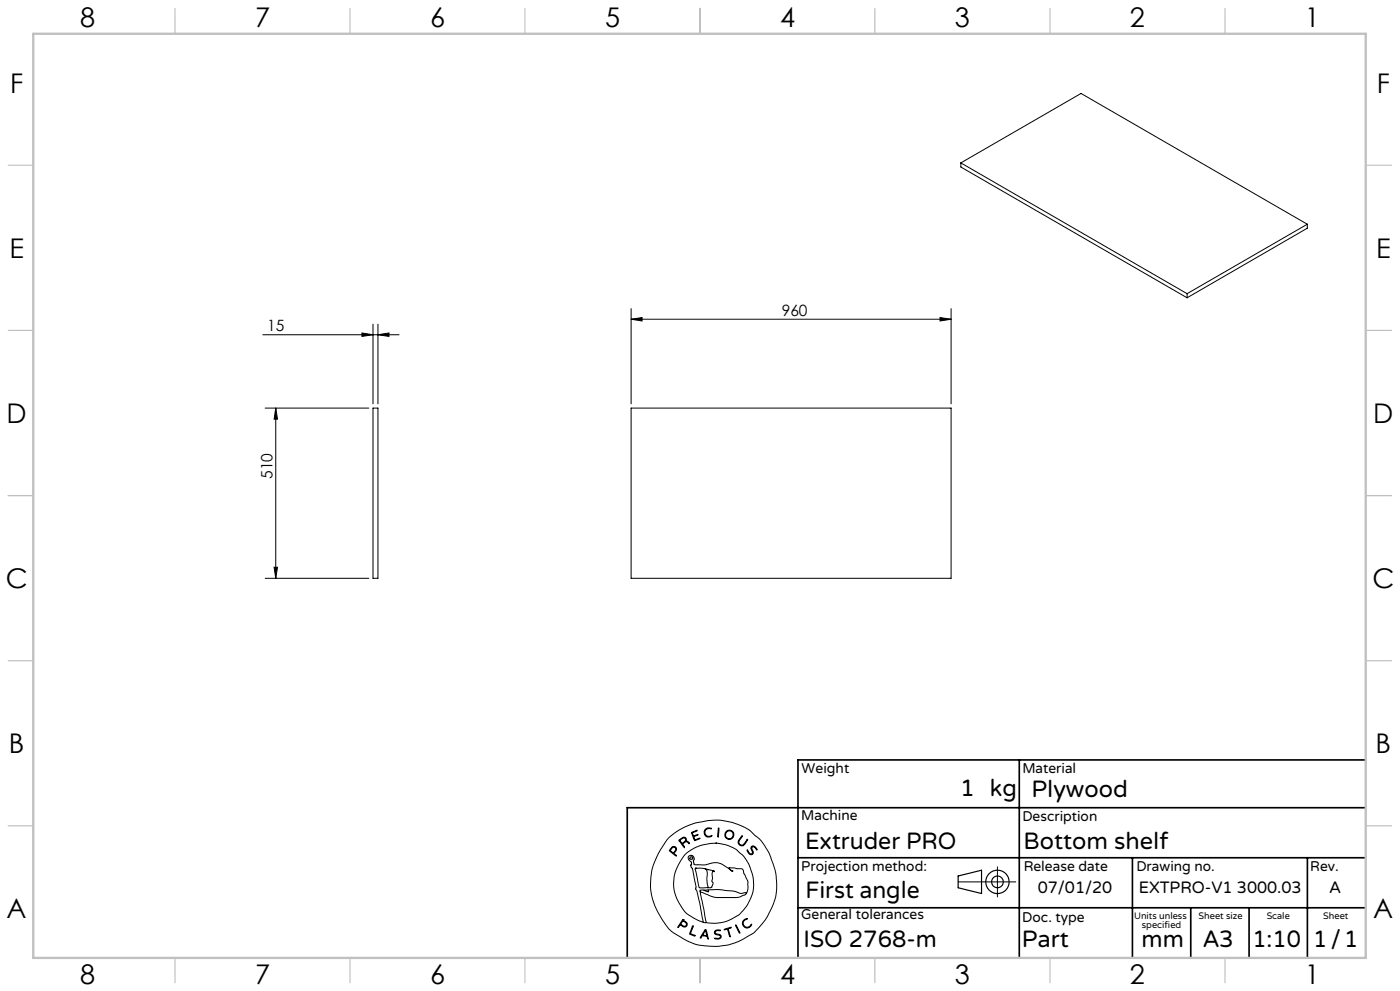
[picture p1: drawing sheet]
<svg xmlns="http://www.w3.org/2000/svg" width="420mm" height="297mm" viewBox="0 0 420 297" stroke-linecap="round" stroke-linejoin="round" font-family="sans-serif">
<g fill="none" stroke="#000" stroke-width=".3">
<path d="M288.3 48.8l67.8 39.2M288.3 48.8l36-20.8 67.9 39.2M288.3 48.8v1.3l67.8 39.1M392.2 67.2l-36.1 20.8M392.2 67.2v1.2l-36.1 20.8M108.6 99.8l3.3 .5-3.3 .5zM111.9 97.2v23.8M113.4 97.2v23.8M189.3 95.7l3.3-.5v1zM189.3 92.5v28.5M189.3 95.7h96M282 95.2l3.3 .5-3.3 .5z"/>
<path d="M285.3 92.5v28.5M356.1 88v1.2M78.8 100.3h40.9M113.4 100.3l3.3-.5v1zM79.6 122.3h31M82.7 122.3l.6 3.3h-1.1zM82.7 122.3v51M111.9 122.3h1.5v51h-1.5zM189.3 122.3h96v51h-96zM79.6 173.3h31M82.2 170h1.1l-.6 3.3zM200.6 251.2l3-2.4 4.4-2 4.6-.9 3.1-.1 4 .7 3.1 1.2 2.1 1.2 3 2.6 1.5 2 1.7 3.2 1.5 4.2 .4 3.9-.1 3-.7 2.7-2.1 4.4-1.5 2a17.3 17.3 0 0 1-7.4 5.4l-2.9 .9-2.9 .4-6.3-.5-3.1-1.2-4-2.4-1.3-1.1-1.7-2.3-1.9-3.2-1.2-3.1-.7-3.3v-2.5l.5-3.8 1.3-3.3 1.2-2.3z"/>
<path d="M201.5 254l.5-.3 .6 .1 .4 .5-.2 .7a.65 .65 0 0 0-.3 1.1l.4 .4-1.5-1.1a.59 .59 0 0 1-.6-.5 .59 .59 0 0 1 .5-.7zM201.6 254.2l.5-.3 .4 .1 .2 .4-.1 .4a.73 .73 0 0 1-.6 .7 .73 .73 0 0 1-.8-.5v-.3zM203.7 251.7l1.6-.8 .5 .4v.7l.7 .3 .3 .5-.8-.5-.5 .1a.67 .67 0 0 0-.7 .6 .67 .67 0 0 0 .5 .7l-.1 .3zM204 251.8l.8-.6h.7l.2 .7-.6 .6a.44 .44 0 0 1-.5 .2 .44 .44 0 0 1-.3-.4zM207.4 249.5l1.7-.6-.9 .5a.48 .48 0 0 0-.5 .4 .48 .48 0 0 0 .3 .5l.1 .2 1.3-.4-.8 .5a.44 .44 0 0 0-.5 .3 .44 .44 0 0 0 .3 .5l.1 .3 1.5-.5-1.4 .7a1.68 1.68 0 0 1-.8-1.5zM211.6 248.5l.6-.4 1.2 .1v.3l-.9-.2-.7 .3-.3 1.1 .3 .7 .4 .2h.7l.6-.2a.58 .58 0 0 1-.9 .5l-.7-.1-.5-.7-.1-1zM214.7 252.7h.1M214.7 252.7l3 .5 2 .8 1.2 .6 2 1.8 1.6 2.3 1.1 3 .4 2 .1 2.5-.4 1.7-1.4 3.2-2.8 3.2-2.3 1.3-2 .7-2.6 .4-2.7-.2M214.7 252.7l-4.1 .6-1.6 .5-1.9 1-1.7 1.5-2.1 3.3-1.1 3.1v3.7l.8 2.8 2.3 3.8a15 15 0 0 0 5.7 3.4M215.6 248.1l.1 .7-.3 2.1zM222.5 250.5h.2l-.1 .3-.9 1.4v.5l.4 .4 .9 .1 1.1-1.6h.2l-.9 1.4-.7 .5-.8-.2-.5-.7 .2-.8zM222.7 250.5h.1"/>
<path d="M224.2 254.8l.7 .9 .6 .2 .2-.2-.4-1.4 .2-.6 .7-.1 .9 1-.1 .2-.8-1h-.5l-.2 .5 .5 1.4-.5 .4-.9-.3zM299.2 259.8v9M204.7 275.8l.2-.1 .5 .3 .8 .8-.1 .6-.4 .4-.9-.1a.66 .66 0 0 0-.7-.4 .66 .66 0 0 0-.5 .6h-.3l.1-.2zM204.9 275.7h.1M204.9 276l1.1 .9-.4 .7h-.4l-.9-.6zM207.8 277.6v-.1a.47 .47 0 0 1-.1 .8l-.4 1a.5 .5 0 0 0 0 .6 .5 .5 0 0 0 .6 .2l.6 .4-1.2-.4a.53 .53 0 0 1-.4-.4 .53 .53 0 0 1 .2-.6zM208.5 260.2h2.5l2.5 .6 .7 .4a.28 .28 0 0 0-.3-.1 .28 .28 0 0 0-.2 .3v2l-.2 .7 .4 .7-.4 1-.4 .3h-2.7a.78 .78 0 0 1-.8-.2 .78 .78 0 0 1-.1-.9zM208.6 260.2h.1M210 267.2l1.9 9.3M210 267.2l3.5 1.5 1.4 .3h6.3l2.3-.8 .4-.4M211 276.4l.9 .1M211.1 266.8h-1.1v.4"/>
<path d="M211.3 260.3a2.28 2.28 0 0 1 .8 2.9l.3 2.6-.2 .2M211.5 278.7l.3-.1 .1 .2 .6 2.6-.2-.1a.87 .87 0 0 0-1.2-.8l-.4-.1-.4 .6h-.2zM211.6 279h.1M211.6 279l.4 1.3-1.2-.1zM211.9 276.5h.1M212.2 260.6h.1M212.5 266.7h3.8l3.7 .3 2.1 .8 1.7-.3 .1 .3M212.5 266.7v.6l-1.4-.5M212.5 266.7l-1.4 .1M214.5 279l.6-.3 1 .1-1.3 .2-.2 .6 1.5 .6 .3 .4-.2 .5-.7 .3-1-.1v-.2l1.2 .1 .4-.4-.1-.4-1.6-.6zM217.2 278.5l2.2-.5-.9 .4 .5 2.4-.8-2.3zM220.7 277.2l1.3 2.4-.4-.3z"/>
<path d="M223.1 275.8l.7-.5 .5 .1-.8 .3-.5 .6v.8l.4 .5 .5 .3 .6-.1 1-.8-.3 .6-.9 .5-1-.3-.6-1.1zM223.9 267.8l.5-1.3v-2.1l-1.8-4-3.9-.3 1.1 1.1-2.9-2.1-1.7-.6-1.5 .1-2.2 .6-3.1-.1-.4-1 .3-.6-.1-.5-.4-.6h-.8l-.5 .4-.1 .4 1 1.3-.1 1 .1 .6 .4 .2 .9 4.8a.88 .88 0 0 1 0 1.2l.3 .6 .9 3.5 1.1 6M287.4 264.3h17.3"/>
<circle cx="207.4" cy="257.2" r=".44"/>
<circle cx="218.8" cy="250.2" r="1.38"/>
<circle cx="218.8" cy="250.1" r="1.16"/>
</g>
<g fill="none" stroke="#000" stroke-width=".35">
<path d="M287.4 262.5l7.1-1.7v7l-7.1-1.7z"/>
<circle cx="299.2" cy="264.3" r="3.5"/>
<circle cx="299.2" cy="264.3" r="1.75"/>
</g>
<path d="M305.8 227.7v59.2M409.7 227.7h-170.3v59.2M239.4 257.1h170.3M339.7 257.1v29.9M392.2 257.1v29.8M409.7 242.1h-221.5v45M239.4 272.1h170.3M357.2 272.1v14.8M374.7 272.1v14.8" fill="none" stroke="#000" stroke-width=".5"/>
<g fill="none" stroke="#c0c0c0" stroke-width=".35">
<path d="M52.5 2.5v7.5M105 2.5v7.5M157.5 2.5v7.5M210 2.5v7.5M262.5 2.5v7.5M315 2.5v7.5M367.5 2.5v7.5M2.5 49.5h7.5M410 49.5h7.5M2.5 99h7.5M410 99h7.5M2.5 148.5h7.5"/>
<path d="M410 148.5h7.5M2.5 198h7.5M410 198h7.5M2.5 247.5h7.5M410 247.5h7.5M52.5 287v7.5M105 287v7.5M157.5 287v7.5M210 287v7.5M262.5 287v7.5M315 287v7.5M367.5 287v7.5"/>
</g>
<path d="M10 10.1h399.7v277h-399.7z" fill="none" stroke="#c0c0c0" stroke-width=".7"/>
<g fill="#000">
<path d="M189.3 95.7l3.3-.5v1zM282 95.2l3.3 .5-3.3 .5z"/>
<path d="M113.4 100.3l3.3-.5v1zM108.6 99.8l3.3 .5-3.3 .5z"/>
<path d="M82.7 122.3l.6 3.3h-1.1zM82.2 170h1.1l-.6 3.3z"/>
</g>
<g font-size="8.1">
<text x="24" y="8">8</text>
<text x="76.5" y="8">7</text>
<text x="129" y="8">6</text>
<text x="181.5" y="8">5</text>
<text x="234" y="8">4</text>
<text x="286.5" y="8">3</text>
<text x="339" y="8">2</text>
<text x="391.5" y="8">1</text>
<text x="3" y="27.7">F</text>
<text x="413" y="27.7">F</text>
<text x="2.8" y="77.2">E</text>
<text x="412.8" y="77.2">E</text>
<text x="2" y="126.7">D</text>
<text x="412" y="126.7">D</text>
<text x="1.7" y="176.2">C</text>
<text x="411.7" y="176.2">C</text>
<text x="2.7" y="225.7">B</text>
<text x="412.7" y="225.7">B</text>
<text x="2" y="275.2">A</text>
<text x="412" y="275.2">A</text>
<text x="24" y="295">8</text>
<text x="76.5" y="295">7</text>
<text x="129" y="295">6</text>
<text x="181.5" y="295">5</text>
<text x="234" y="295">4</text>
<text x="286.5" y="295">3</text>
<text x="339" y="295">2</text>
<text x="391.5" y="295">1</text>
</g>
<g font-size="7.1">
<text x="288.1" y="238.5">1 kg</text>
<text x="309.4" y="239">Plywood</text>
<text x="241.5" y="254.4">Extruder PRO</text>
<text x="307.1" y="254.4">Bottom shelf</text>
<text x="241.6" y="269.2">First angle</text>
<text x="241.1" y="283.7">ISO 2768-m</text>
<text x="306.6" y="283.9">Part</text>
<text x="342.5" y="283.9">mm</text>
<text x="360.9" y="283.8">A3</text>
<text x="375.7" y="283.9">1:10</text>
<text x="393.9" y="283.9">1/1</text>
</g>
<g font-size="4.9">
<text x="311.3" y="267.6">07/01/20</text>
<text x="341.6" y="267.6">EXTPRO-V1 3000.03</text>
<text x="398.8" y="267.6">A</text>
</g>
<g font-size="4.7">
<text x="234.5" y="94.7">960</text>
<text x="80.2" y="99.3">15</text>
<text x="81.7" y="143.6" transform="rotate(-90 81.7 143.6)">510</text>
</g>
<g font-size="4.2">
<text x="240.5" y="231.7">Weight</text>
<text x="306.7" y="231.7">Material</text>
<text x="240.4" y="245.9">Machine</text>
<text x="306.7" y="246.1">Description</text>
<text x="240.4" y="261.1">Projection method:</text>
<text x="307.1" y="261">Release date</text>
<text x="340.9" y="261">Drawing no.</text>
<text x="393.1" y="261">Rev.</text>
<text x="240.4" y="275.6">General tolerances</text>
<text x="306.7" y="276.3">Doc. type</text>
</g>
<g font-size="2.8">
<text x="340.2" y="275.3">Units unless</text>
<text x="359.6" y="275.3">Sheet size</text>
<text x="380" y="275.3">Scale</text>
<text x="396.9" y="275.3">Sheet</text>
<text x="342.6" y="278.2">specified</text>
</g>
</svg>
